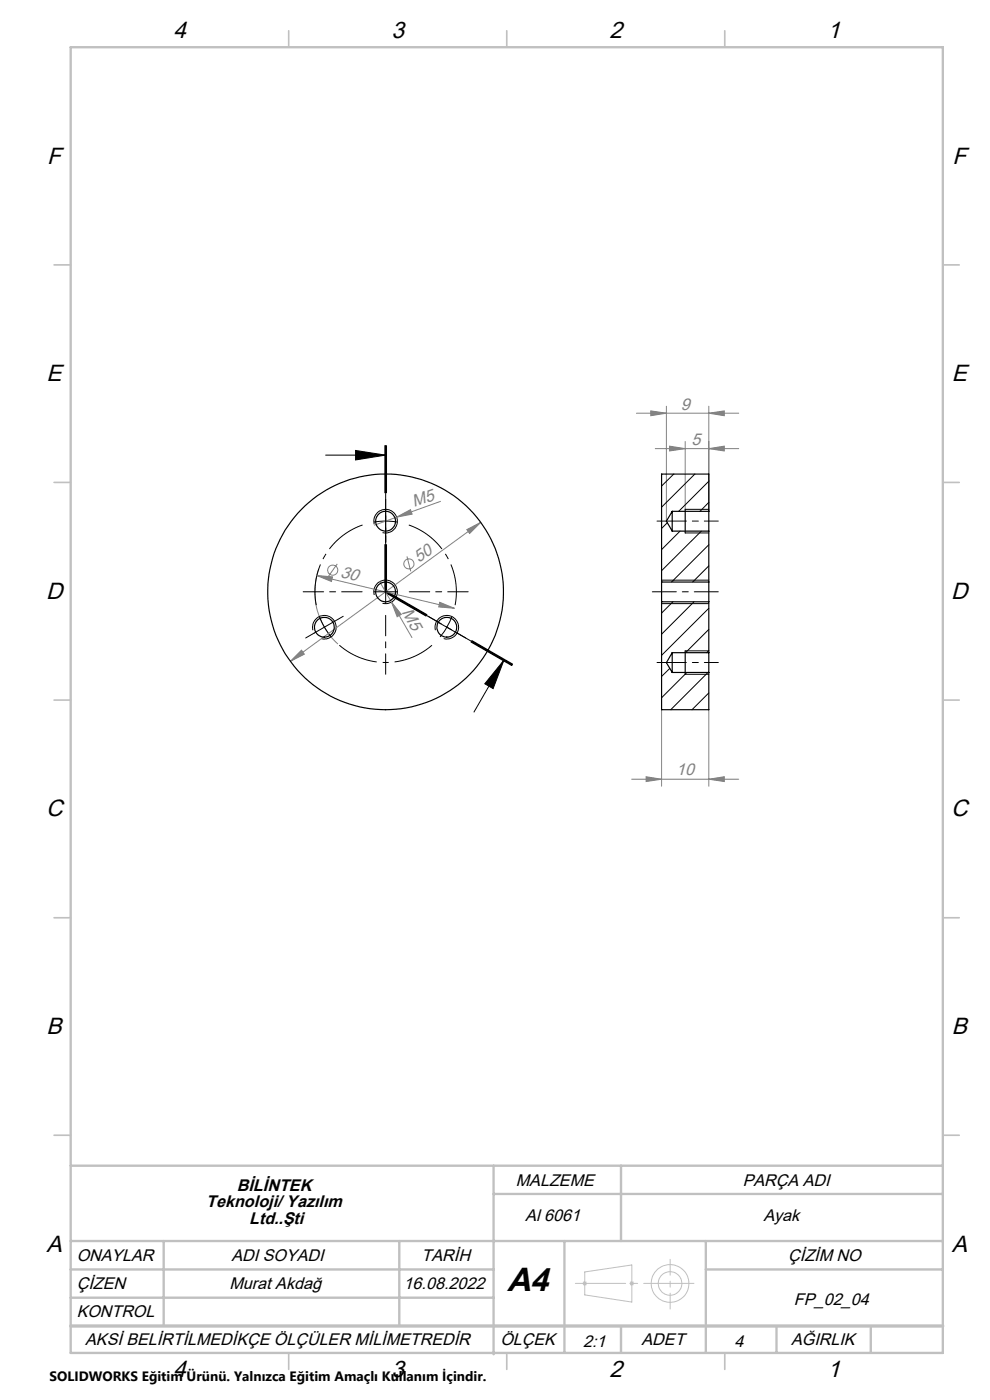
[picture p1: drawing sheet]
<svg xmlns="http://www.w3.org/2000/svg" width="210mm" height="297mm" viewBox="0 0 210 297" stroke-linecap="round" stroke-linejoin="round" font-family="sans-serif">
<g fill="none" stroke="#808080" stroke-width=".21">
<path d="M135 87.7h21.7M138 87.2l3.4 .5-3.4 .5zM139 95.2h17.7M141.4 86.2v24.4M142 94.6l3.3 .6-3.3 .5zM145.3 93.7v14.4M150.4 87.7l3.2-.5v1zM150.4 95.2l3.2-.6v1.1zM150.4 86.2v22.3M71.5 119.6l-1.9 2.7M84.1 109.7l3-1.6 .3 1zM86.3 118l.8 3.2"/>
<path d="M93.5 106.4l-14.1 5M99 112.4l3-1.6-2.4 2.4zM102 110.8l-40.4 29.5M64 137.9l.6 .9-3 1.5zM67.2 122.1l3.3 .3-.2 1zM67.2 122.1l29.2 6.9M67.6 120.6a14.9 14.9 0 0 0 4.1 16M80.5 123.4l6.9 11.9M83 127.7l2.1 2.6-.9 .5zM93.3 127.8l3.1 1.2-3.3-.2zM140.3 150.6v16.2M150.4 150.6v16.2"/>
<path d="M134 165.3h22.7M137.1 164.8l3.2 .5-3.2 .5zM150.4 165.3l3.2-.5v1z"/>
<circle cx="86.7" cy="119.6" r="1.07"/>
<circle cx="70.6" cy="120.9" r="1.07"/>
</g>
<g fill="none" stroke="#000" stroke-width=".21">
<path d="M69.1 96.6h12.7M75.4 95.6l6.4 1-6.4 1zM81.6 94.5v10zM81.8 94.5v10M82 94.5v10M79.4 111.2a2.51 2.51 0 0 1 2.2-3.1 2.51 2.51 0 0 1 2.7 2.7 2.51 2.51 0 0 1-3.2 2.2M81.6 115.5v10M81.8 115.5v10l8.7 5M82 115.5v10M145.3 113.1h5.1M145.3 108.1h5.1M66.4 133.7a2.49 2.49 0 0 1 2.2-3.1 2.49 2.49 0 0 1 2.7 2.7 2.49 2.49 0 0 1-3.1 2.2"/>
<path d="M79.4 126.2a2.51 2.51 0 0 1 2.2-3.1 2.51 2.51 0 0 1 2.7 2.7 2.51 2.51 0 0 1-3.2 2.2M81.7 125.7l8.7 5M81.9 125.4l8.7 5M92.4 133.7a2.5 2.5 0 0 1 2.2-3.1 2.5 2.5 0 0 1 2.7 2.7 2.5 2.5 0 0 1-3.2 2.2M92.6 131.8l2.2 1.3M94.8 133.1l-1.5 2M94.8 133.1l2.1 1.2M95.8 130.8l-1 2.3M99.9 136.2l8.7 5M100 136l8.7 5M100.1 135.9l8.6 5M140.3 123.1h10.1"/>
<path d="M140.3 128.1h10.1M145.3 138.1h5.1M106.9 140l-2.3 6.1-1.8-1zM106.9 140l-6.4 11.1M145.3 143h5.1"/>
</g>
<g fill="none" stroke="#c0c0c0" stroke-width=".21">
<path d="M123.5 272.3h1M123.7 271.9l.7 .7M124 269.8l10-1.4v7.8l-10-1.5zM124.4 271.9l-.7 .7M133.5 272.3h1M133.7 271.9l.7 .7M134.4 271.9l-.7 .7"/>
<circle cx="142.1" cy="272.3" r="4"/>
<circle cx="142.1" cy="272.3" r="2.5"/>
</g>
<path d="M81.8 110.5l-2.5 .3M81.8 110.5l2.5 .3M68.8 133l1.4 2.1M68.8 133l-1-2.2" fill="none" stroke="#000" stroke-width=".21" stroke-dasharray="15.2 1.3 1.3 1.3" stroke-linecap="butt"/>
<path d="M76.9 111.4a15 15 0 0 0-9.8 17M72 136.9a15 15 0 0 0 19.6 0M96.5 128.4a15 15 0 0 0-9.8-17" fill="none" stroke="#000" stroke-width=".21" stroke-dasharray="15.2 1.3 1.3 1.3" stroke-dashoffset="6.4" stroke-linecap="butt"/>
<path d="M142.6 110.5h9.8M142.6 140.5h9.8" fill="none" stroke="#000" stroke-width=".21" stroke-dasharray="15.2 1.3 1.3 1.3" stroke-dashoffset="12.3"/>
<g fill="none" stroke="#000" stroke-width=".21" stroke-dasharray="15.2 1.3 1.3 1.3">
<path d="M81.8 110.5v-2.5M81.8 110.5v2.5M81.8 108v-2.1M81.8 113v2.1M142.6 110.5h-3.2M66.7 134.3l-1.9 1M68.8 133l-2.1 1.3M68.8 133l2.2-1.2M71 131.8l1.8-1.1M81.8 125.5v-2.5M81.8 125.5h-2.5M81.8 125.5v2.5"/>
<path d="M81.8 125.5h2.5M92.6 131.8l-1.8-1.1M97 134.3l1.8 1M142.6 140.5h-3.2"/>
</g>
<path d="M152.4 125.5h-14" fill="none" stroke="#000" stroke-width=".21" stroke-dasharray="15.2 1.3 1.3 1.3" stroke-dashoffset="10.1"/>
<path d="M81.8 125.5v-31M81.8 125.5l26.9 15.5" fill="none" stroke="#000" stroke-width=".21" stroke-dasharray="6.3 1.3 1.3 1.3" stroke-dashoffset="2.9"/>
<path d="M122 272.3h25.2" fill="none" stroke="#c0c0c0" stroke-width=".21" stroke-dasharray="15.2 1.3 1.3 1.3" stroke-dashoffset="4.6"/>
<path d="M142.2 267.2v10.5" fill="none" stroke="#c0c0c0" stroke-width=".21" stroke-dasharray="15.2 1.3 1.3 1.3" stroke-dashoffset="11.9"/>
<g fill="none" stroke="#c0c0c0" stroke-width=".35">
<path d="M61.2 6.5v3.5M107.5 6.5v3.5M153.7 6.5v3.5M11.5 56.2h3.5M200 56.2h3.5M11.5 102.3h3.5M200 102.3h3.5M11.5 148.5h3.5M200 148.5h3.5M11.5 194.7h3.5M200 194.7h3.5M11.5 240.8h3.5"/>
<path d="M200 240.8h3.5M61.2 287v3.5M107.5 287v3.5M153.7 287v3.5"/>
</g>
<g fill="none" stroke="#c0c0c0" stroke-width=".5">
<path d="M15 10h185v277h-185zM15 247.3h185M104.7 247.3v40M104.7 253.3h95.3M131.7 247.3v16M15 269.3h89.7M15 263.3h185M15 275.3h89.7M34.7 263.3v18M84.7 263.3v18M119.7 263.3v23.7M149.7 263.3v23.7"/>
<path d="M149.7 269.3h50.3M131.7 281.3v5.7M164.7 281.3v5.7M184.7 281.3v5.7"/>
</g>
<path d="M15 281.3h185" fill="none" stroke="#c0c0c0" stroke-width=".7"/>
<path d="M76.8 125.5h-12.5M81.8 120.5v-12.5M81.8 130.5v12.5M86.8 125.5h12.5" fill="none" stroke="#000" stroke-width=".21" stroke-dasharray="15.2 1.3 1.3 1.3" stroke-dashoffset="10.9"/>
<path d="M145.3 108.1v5M145.3 138.1v4.9" fill="none" stroke="#000" stroke-width=".25"/>
<path d="M75.4 95.6l6.4 1-6.4 1zM106.9 140l-2.3 6.1-1.8-1z" fill="#000"/>
<g fill="#808080">
<path d="M84.1 109.7l3-1.6 .3 1z"/>
<path d="M83 127.7l2.1 2.6-.9 .5z"/>
<path d="M93.3 127.8l-.2 1 3.3 .2zM67.2 122.1l3.1 1.3 .2-1z"/>
<path d="M138 87.2l3.4 .5-3.4 .5zM150.4 87.7l3.2-.5v1zM142 94.6l3.3 .6-3.3 .5zM150.4 95.2l3.2-.6v1.1z"/>
<path d="M137.1 164.8l3.2 .5-3.2 .5zM150.4 165.3l3.2-.5v1z"/>
<path d="M61.6 140.3l3-1.5-.6-.9zM99 112.4l.6 .8 2.4-2.4z"/>
</g>
<g fill="none" stroke="#000" stroke-width=".25">
<path d="M142.6 108.5v4.2M142.6 108.5l-1.2 2.1 1.2 2.1M142.6 112.7h7.8M142.6 108.5h7.8M150.4 108.5v4.2M150.4 108.5v-7.9h-10.1v22.9M150.4 112.7v10.8M140.3 123.5v4.2M140.3 127.7v22.9h10.1v-7.9M140.3 123.5h10.1M140.3 127.7h10.1M142.6 138.5v4.2"/>
<path d="M142.6 138.5h7.8M142.6 138.5l-1.2 2.1 1.2 2.1M150.4 123.5v4.2M150.4 138.5v4.2M150.4 127.7v10.8M142.6 142.7h7.8"/>
<circle cx="81.8" cy="110.6" r="2.1"/>
<circle cx="68.8" cy="133" r="2.1"/>
<circle cx="81.8" cy="125.6" r="25"/>
<circle cx="81.8" cy="125.6" r="2.1"/>
<circle cx="94.8" cy="133.1" r="2.09"/>
</g>
<g fill="none" stroke="#000" stroke-width=".21">
<path d="M141.5 110.9l-1.2 1.2M142.9 100.6l-2.6 2.5M144.3 112.7l-4 3.9M147.4 100.6l-7.1 7M148.8 112.7l-8.5 8.4M150.4 102.1l-6.4 6.4M150.4 106.6l-1.9 1.9M150.4 115.6l-7.9 7.9M142.7 127.7l-2.4 2.4M147.2 127.7l-6.9 6.8M150.4 120l-3.5 3.5M150.4 129l-10.1 10"/>
<path d="M150.4 133.5l-5 5M150.4 138l-.5 .5M142.1 141.8l-1.8 1.7M145.7 142.7l-5.4 5.3M150.2 142.7l-7.9 7.9M150.4 147l-3.6 3.6"/>
</g>
<text font-size="7.1" x="107.6" y="273.9">A4</text>
<g font-size="5">
<text x="36.8" y="8.1">4</text>
<text x="83" y="8.1">3</text>
<text x="129.3" y="8.1">2</text>
<text x="175.5" y="8.1">1</text>
<text x="10" y="34.7">F</text>
<text x="202" y="34.7">F</text>
<text x="9.9" y="80.9">E</text>
<text x="201.9" y="80.9">E</text>
<text x="9.8" y="127">D</text>
<text x="201.8" y="127">D</text>
<text x="9.8" y="173.2">C</text>
<text x="201.8" y="173.2">C</text>
<text x="9.9" y="219.4">B</text>
<text x="201.9" y="219.4">B</text>
<text x="9.9" y="265.5">A</text>
<text x="201.9" y="265.5">A</text>
<text x="36.8" y="292.1">4</text>
<text x="83" y="292.1">3</text>
<text x="129.3" y="292.1">2</text>
<text x="175.5" y="292.1">1</text>
</g>
<g font-size="3.6" fill="#808080">
<text x="144.4" y="86.9">9</text>
<text x="146.7" y="94.4">5</text>
<text x="87.8" y="107.6" transform="rotate(-20 87.8 107.6)">M5</text>
<text x="88.9" y="119.5" transform="rotate(-36 88.9 119.5)">50</text>
<text x="72.1" y="122.5" transform="rotate(13 72.1 122.5)">30</text>
<text x="85.2" y="129.9" transform="rotate(60 85.2 129.9)">M5</text>
<text x="143.5" y="164.5">10</text>
</g>
<g font-size="3.6">
<text x="109.4" y="251.6">MALZEME</text>
<text x="157.6" y="251.6">PARÇA ADI</text>
<text x="43.7" y="256.1">Teknoloji/ Yazılım</text>
<text x="50.2" y="252.6">BİLİNTEK</text>
<text x="52.9" y="259.6">Ltd..Şti</text>
<text x="111.4" y="259">Al 6061</text>
<text x="161.9" y="259">Ayak</text>
<text x="16.3" y="267.4">ONAYLAR</text>
<text x="49.1" y="267.4">ADI SOYADI</text>
<text x="89.4" y="267.4">TARİH</text>
<text x="167.2" y="267.5">ÇİZİM NO</text>
<text x="16.3" y="273.5">ÇİZEN</text>
<text x="48.7" y="273.5">Murat Akdağ</text>
<text x="85.6" y="273.5">16.08.2022</text>
<text x="16.3" y="279.4">KONTROL</text>
<text x="168.4" y="276.8">FP_02_04</text>
<text x="18.1" y="285.4">AKSİ BELİRTİLMEDİKÇE ÖLÇÜLER MİLİMETREDİR</text>
<text x="106.1" y="285.4">ÖLÇEK</text>
<text x="123.7" y="285.7">2:1</text>
<text x="136.1" y="285.4">ADET</text>
<text x="155.8" y="285.7">4</text>
<text x="167.8" y="285.4">AĞIRLIK</text>
</g>
<text font-size="2.9" x="10.5" y="292.9">SOLIDWORKS Eğitim Ürünü. Yalnızca Eğitim Amaçlı Kullanım İçindir.</text>
</svg>
